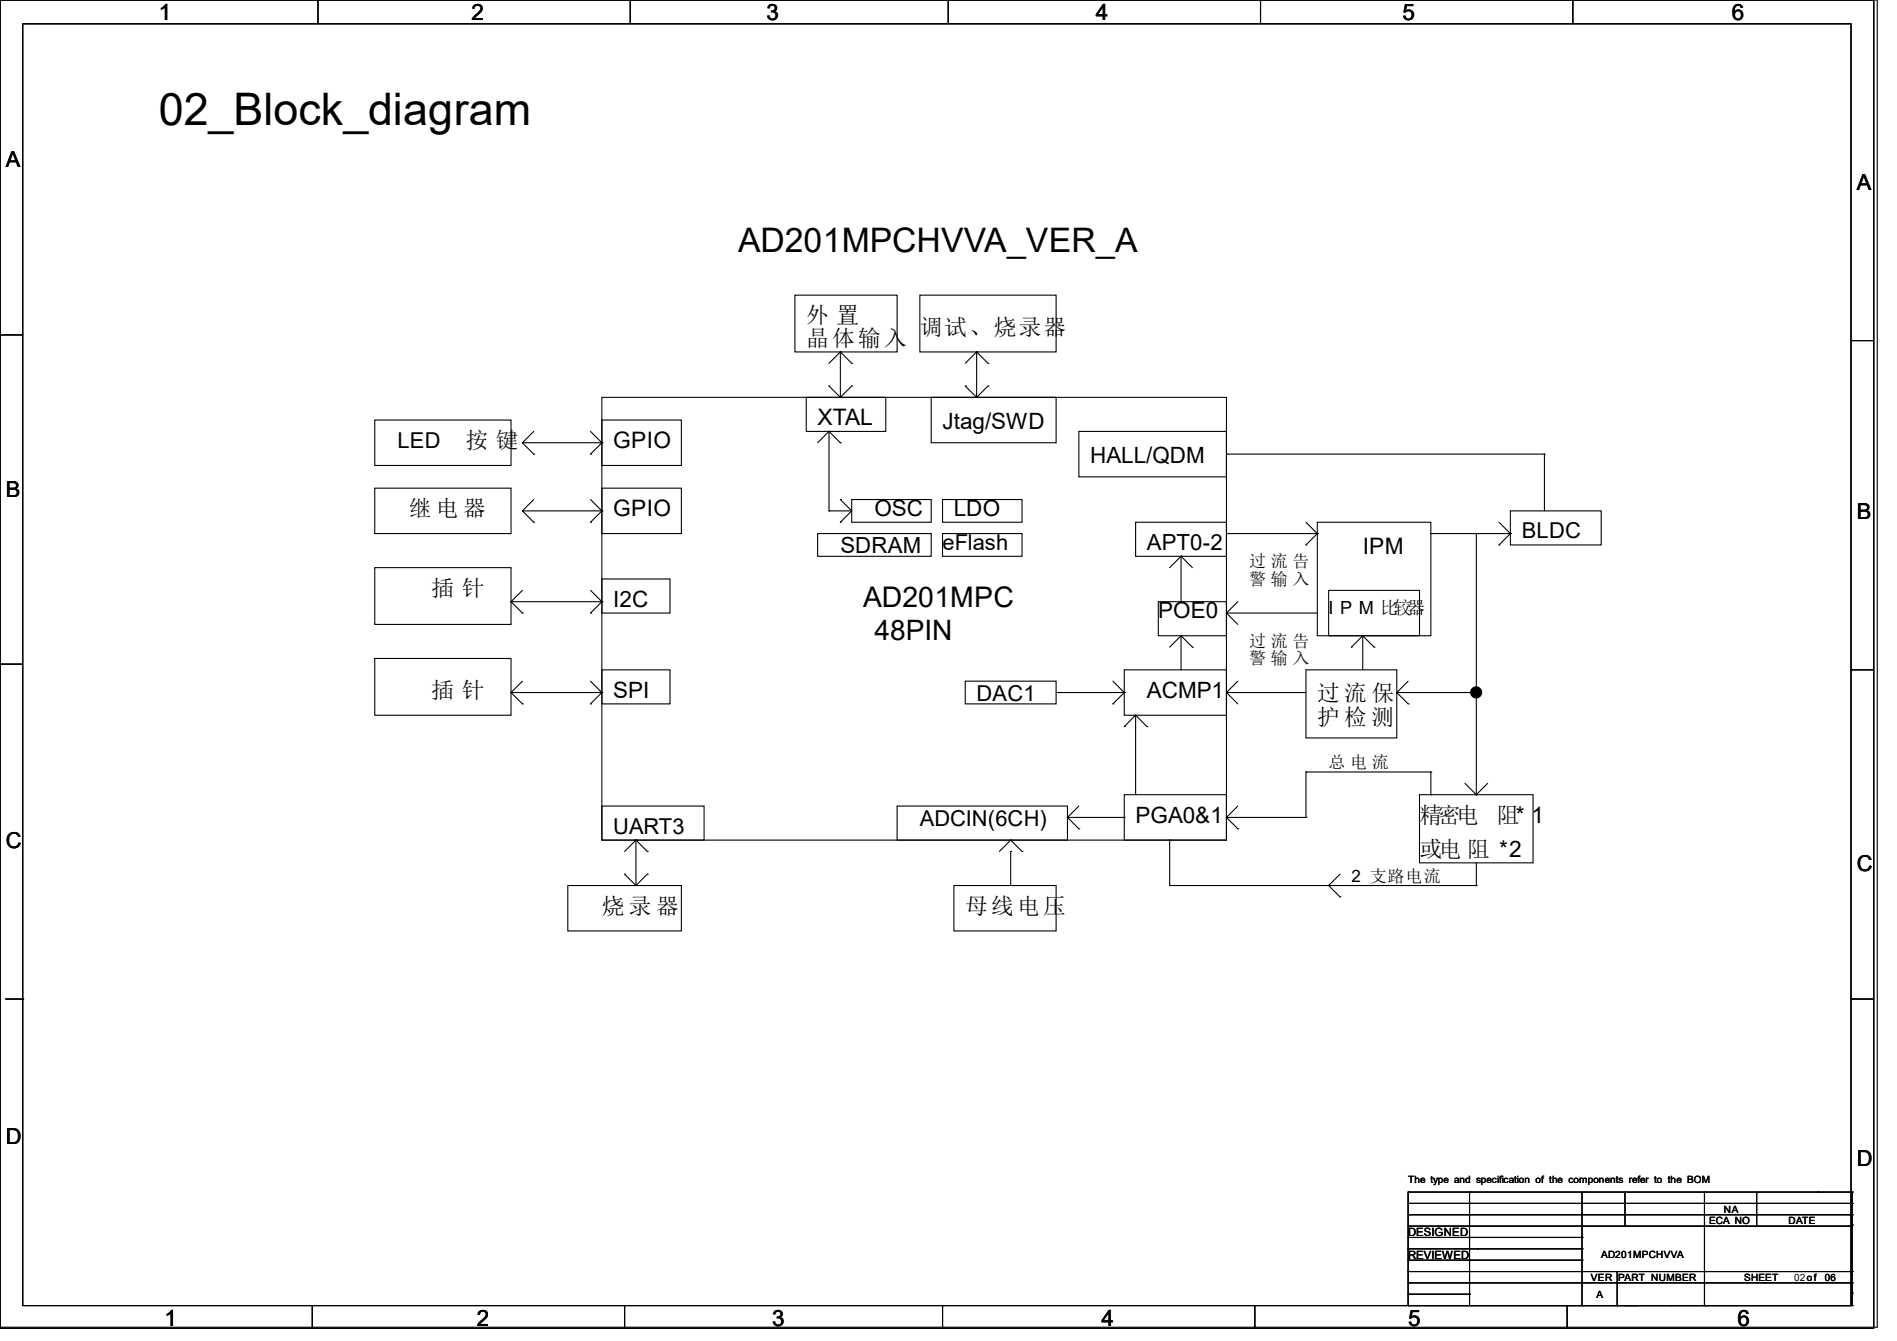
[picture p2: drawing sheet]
<svg xmlns="http://www.w3.org/2000/svg" width="297mm" height="210mm" viewBox="0 0 297 210" stroke-linecap="round" stroke-linejoin="round" font-family="sans-serif">
<g fill="none" stroke="#000" stroke-width=".17">
<path d="M0 0h293.4v208h-293.4zM0 0h293.9v207.9h-293.9zM3.6 3.7h286.2v200.8h-286.2zM49.8 0h.1M49.8 0v3.6M98.7 0h.1M98.7 0v3.6M148.5 0h.1M148.5 0v3.6M197.4 0h.1M197.4 0v3.6M246.3 0h.1"/>
<path d="M246.3 0v3.6M0 52.5h.1M0 52.5h3.6M124.5 46.2h16v8.9h-16zM131.6 55.1h.1M131.6 55.1l-1.8 1.8M131.6 55.1l1.7 1.8M131.6 55.1v7.1M133.3 56.9h.1M144 46.2h21.4v8.9h-21.4zM152.9 55.1h.1M152.9 55.1l-1.8 1.8"/>
<path d="M152.9 55.1l1.8 1.8M152.9 55.1v7.1M154.7 56.9h.1M289.8 53.3h.1M289.8 53.3h3.6M58.7 76.5h21.3v7.1h-21.3zM58.7 65.8h21.3v7.1h-21.3zM81.8 69.3h.1M81.8 69.3h12.4M81.8 69.3l1.8 1.8M83.6 71.1h.1M83.6 78.2l-1.8 1.8"/>
<path d="M83.6 67.6l-1.8 1.7M92.5 71.1h.1M92.5 78.2l1.7 1.8M92.5 67.6l1.7 1.7M94.2 62.2h97.8v69.4h-97.8zM94.2 76.5h12.5v7.1h-12.5zM94.2 65.8h12.5v7.1h-12.5zM94.2 69.3h.1M94.2 69.3l-1.7 1.8M126.2 62.2h12.5v5.4h-12.5zM129.8 60.5h.1M129.8 67.6h.1"/>
<path d="M129.8 60.5l1.8 1.7M129.8 67.6v12.4M129.8 67.6l1.8 1.7M129.8 67.6l-1.8 1.7M131.6 69.3h.1M131.6 78.2h.1M131.6 78.2l1.7 1.8M133.3 78.2h12.5v3.6h-12.5zM133.3 60.5h.1M133.3 60.5l-1.7 1.7M145.8 62.2h19.6v7.1h-19.6zM147.6 78.2h12.4v3.6h-12.4z"/>
<path d="M151.1 60.5h.1M151.1 60.5l1.8 1.7M154.7 60.5h.1M154.7 60.5l-1.8 1.7M168.9 67.6h23.1v7.1h-23.1zM192 71.1h.1M192 71.1h49.8M241.8 71.1h.1M241.8 71.1v8.9M58.7 88.9h21.3v8.9h-21.3zM80 94.2h.1M80 94.2h14.2"/>
<path d="M80 94.2l1.8 1.8M81.8 96h.1M81.8 80h.1M81.8 92.5l-1.8 1.7M81.8 80h12.4M81.8 80l1.8 1.8M83.6 81.8h.1M92.5 96h.1M92.5 81.8h.1M92.5 92.5l1.7 1.7M94.2 90.7h10.7v5.3h-10.7zM94.2 94.2h.1"/>
<path d="M94.2 80h.1M94.2 94.2l-1.7 1.8M94.2 80l-1.7 1.8M128 83.6h17.8v3.5h-17.8zM129.8 80h.1M129.8 80h3.5M131.6 81.8h.1M133.3 80l-1.7 1.8M147.6 83.6h12.4v3.5h-12.4zM177.8 81.8h14.2v5.3h-14.2zM181.4 94.2h10.6v5.4h-10.6zM184.9 99.6h.1"/>
<path d="M184.9 87.1h.1M184.9 99.6l-1.8 1.7M184.9 99.6l1.8 1.7M184.9 87.1v7.1M184.9 99.6v5.3M184.9 87.1l-1.8 1.8M184.9 87.1l1.8 1.8M192 96h.1M192 83.6h14.2M192 96h14.2M192 96l1.8 1.8M193.8 94.2l-1.8 1.8"/>
<path d="M204.5 85.3h.1M204.5 81.8l1.7 1.8M206.2 81.8h17.8v17.8h-17.8zM206.2 83.6h.1M206.2 83.6l-1.7 1.7M208 92.5h14.2v7.1h-14.2zM213.4 99.6h.1M213.4 99.6v5.3M213.4 99.6l-1.8 1.7M213.4 99.6l1.7 1.7M224 83.6h12.5M231.1 83.6v40.9"/>
<path d="M234.7 85.3h.1M234.7 81.8l1.8 1.8M236.5 80h14.2v5.3h-14.2zM236.5 83.6h.1M236.5 83.6l-1.8 1.7M0 104h.1M0 104h3.6M58.7 103.1h21.3v8.9h-21.3zM80 108.5h.1M80 108.5h14.2M80 108.5l1.8 1.7M81.8 110.2h.1"/>
<path d="M81.8 106.7l-1.8 1.8M92.5 110.2h.1M92.5 106.7l1.7 1.8M94.2 104.9h10.7v5.3h-10.7zM94.2 108.5h.1M94.2 108.5l-1.7 1.7M151.1 106.7h14.3v3.5h-14.3zM165.4 108.5h10.6M174.2 110.2h.1M174.2 106.7l1.8 1.8M176 104.9h16v7.1h-16zM176 108.5h.1"/>
<path d="M176 113.8h.1M176 108.5l-1.8 1.7M177.8 112h.1M177.8 112l-1.8 1.8M177.8 112v12.5M177.8 112l1.8 1.8M179.6 113.8h.1M186.7 101.3h.1M192 108.5h.1M192 108.5h12.5M192 108.5l1.8 1.7M193.8 106.7l-1.8 1.8"/>
<path d="M204.5 104.9h14.2v10.7h-14.2zM211.6 101.3h.1M215.1 101.3h.1M218.7 108.5h.1M218.7 108.5h12.4M218.7 108.5l1.8 1.7M220.5 110.2h.1M220.5 106.7l-1.8 1.8M231.1 108.5h.1M289.8 104.9h.1M289.8 104.9h3.6M88.9 138.7h17.8v7.1h-17.8z"/>
<path d="M94.2 126.2h16v5.4h-16zM97.8 136.9h.1M97.8 136.9l1.8 1.8M99.6 131.6h.1M99.6 131.6l-1.8 1.7M99.6 131.6v7.1M99.6 131.6l1.7 1.7M101.3 136.9h.1M101.3 133.3h.1M101.3 136.9l-1.7 1.8M140.5 126.2h26.6v5.4h-26.6zM149.4 138.7h16v7.1h-16z"/>
<path d="M158.2 131.6h.1M158.2 133.3h.1M158.2 131.6l-1.7 1.7M158.2 131.6l1.8 1.7M158.2 133.3v5.4M160 133.3h.1M167.1 128h.1M167.1 128h8.9M167.1 128l1.8 1.8M168.9 129.8h.1M168.9 126.2l-1.8 1.8M176 124.5h16v7.1h-16z"/>
<path d="M176 128h.1M183.1 131.6h.1M183.1 131.6v7.1h48M192 128h.1M192 128h12.5M192 128l1.8 1.8M193.8 129.8h.1M193.8 126.2l-1.8 1.8M204.5 128h.1M204.5 120.9h.1M204.5 120.9v7.1M204.5 120.9h19.5"/>
<path d="M208 138.7h.1M208 138.7l1.8 1.8M209.8 136.9l-1.8 1.8M222.2 124.5h17.8v10.6h-17.8zM224 120.9h.1M224 124.5h.1M224 120.9v3.6M229.4 122.7l1.7 1.8M231.1 124.5h.1M231.1 138.7h.1M231.1 135.1v3.6M232.9 122.7l-1.8 1.8"/>
<path d="M.9 156.5h2.7M3.6 156.5h.1M209.8 140.5h.1M289.8 156.5h.1M289.8 156.5h3.6M220.5 188.5h69.5v3.5h-69.5zM220.5 193.8h.1M220.5 195.6h.1M220.5 197.4h.1M220.5 199.1h.1M220.5 186.7h.1M220.5 190.2h69.5"/>
<path d="M220.5 186.7v1.8M220.5 192v12.5M220.5 195.6h27.2M220.5 197.4h27.2M220.5 199.1h69.5M220.5 193.8h27.2M220.6 186.7h69.4M230.1 188.5h.1M230.1 197.4h.1M230.1 199.1h.1M230.1 186.7h.1M230.1 186.7v17.8"/>
<path d="M231.3 195.6h.1M247.7 195.6h.1M247.7 197.4h.1M247.7 193.8h.1M247.7 186.7v17.8M253.2 199.1v5.4M254.4 192h.1M254.4 186.7v5.3M266.9 199.1h.1M266.9 186.7v17.8M275 192h.1M275 186.7v5.3"/>
<path d="M284.6 186.7h.1M290 190.2h.1M290 188.5h.1M290 191.9h.1M290 199.1h.1M290 186.7h.1M290 186.7v1.8M290 191.9v12.6M48.9 204.5h.1M48.9 204.5v3.5M97.8 204.5h.1M97.8 204.5v3.5"/>
<path d="M147.6 204.5h.1M147.6 204.5v3.5M196.5 204.5h.1M196.5 204.5v3.5M220.5 200.9h.1M220.5 202.7h.1M220.5 204.5h.1M220.5 200.9h69.5M220.5 202.7h9.6M220.6 204.5h69.4M230.1 200.9h.1M230.1 202.7h.1"/>
<path d="M230.1 204.5h.1M245.4 204.5h.1M245.4 204.5v3.5M247.7 204.5h.1M253.2 204.5h.1M254.4 204.5h.1M256.2 204.5h.1M261.5 204.5h.1M266.9 204.5h.1M290 200.9h.1M290 204.5h.1M290 202.5h.1"/>
</g>
<circle cx="231.1" cy="108.4" r=".87" fill="#000" stroke="#000" stroke-width=".17"/>
<text font-size="7" x="24.9" y="19.6">02_Block_diagram</text>
<text font-size="5.3" x="115.6" y="39.4">AD201MPCHVVA_VER_A</text>
<g font-size="4.4">
<text x="135.1" y="95">AD201MPC</text>
<text x="136.9" y="100.3">48PIN</text>
</g>
<g font-size="3.6">
<text x="126.2" y="50.6">外 置</text>
<text x="144" y="52.4">调试、烧录器</text>
<text x="126.2" y="54.2">晶体输入</text>
<text x="72.9" y="70.2">按 键</text>
<text x="96" y="70.2">GPIO</text>
<text x="128" y="66.6">XTAL</text>
<text x="64" y="80.9">继 电 器</text>
<text x="96" y="80.9">GPIO</text>
<text x="213.4" y="86.7">IPM</text>
<text x="67.6" y="93.3">插 针</text>
<text x="67.6" y="109.3">插 针</text>
<text x="206.2" y="109.9">过 流 保</text>
<text x="206.2" y="113.5">护 检 测</text>
<text x="222.2" y="128.9">精密电</text>
<text x="234.3" y="128.9">阻* 1</text>
<text x="222.2" y="134.2">或电 阻 *2</text>
<text x="94.2" y="143.1">烧 录 器</text>
<text x="151.1" y="143.1">母线电压</text>
</g>
<g font-size="3.5">
<text x="24.9" y="3.1">1</text>
<text x="73.8" y="3.1">2</text>
<text x="120" y="3.1">3</text>
<text x="171.6" y="3.1">4</text>
<text x="219.6" y="3.1">5</text>
<text x="271.2" y="3.1">6</text>
<text x="147.6" y="67.1">Jtag/SWD</text>
<text x="170.7" y="72.5">HALL/QDM</text>
<text x="136.9" y="80.8">OSC</text>
<text x="149.4" y="80.8">LDO</text>
<text x="131.6" y="86.7">SDRAM</text>
<text x="179.6" y="86.1">APT0-2</text>
<text x="96" y="95">I2C</text>
<text x="181.4" y="96.8">POE0</text>
<text x="96" y="109.3">SPI</text>
<text x="179.6" y="109.3">ACMP1</text>
<text x="177.8" y="128.8">PGA0&amp;1</text>
<text x="25.8" y="207.6">1</text>
<text x="74.7" y="207.6">2</text>
<text x="120.9" y="207.6">3</text>
<text x="172.5" y="207.6">4</text>
<text x="220.5" y="207.6">5</text>
<text x="272" y="207.6">6</text>
</g>
<g font-size="3.4">
<text x=".9" y="26.2">A</text>
<text x="290.7" y="29.8">A</text>
<text x="62.2" y="70.1">LED</text>
<text x=".9" y="77.8">B</text>
<text x="290.7" y="81.3">B</text>
<text x="147.6" y="86.1">eFlash</text>
<text x="238.3" y="84.3">BLDC</text>
<text x="152.9" y="109.8">DAC1</text>
<text x="96" y="130.6">UART3</text>
<text x="144" y="129.3">ADCIN(6CH)</text>
<text x=".9" y="132.9">C</text>
<text x="290.7" y="136.4">C</text>
<text x=".9" y="179.1">D</text>
<text x="290.7" y="182.7">D</text>
</g>
<text font-size="2.8" x="208" y="96.2">I P M 比较器</text>
<g font-size="2.7">
<text x="195.6" y="88.8">过 流 告</text>
<text x="195.6" y="91.6">警 输 入</text>
<text x="195.6" y="101.3">过 流 告</text>
<text x="195.6" y="104">警 输 入</text>
<text x="208" y="120.3">总 电 流</text>
<text x="211.6" y="138.1">2 支路电流</text>
</g>
<g font-size="1.8">
<text x="220.5" y="193.6">DESIGNED</text>
<text x="220.5" y="197.2">REVIEWED</text>
</g>
<g font-size="1.6">
<text x="220.5" y="185.3">The type and specification of the components refer to the BOM</text>
<text x="267.6" y="191.7">ECA NO</text>
<text x="269.9" y="189.9">NA</text>
<text x="280" y="191.7">DATE</text>
<text x="250.7" y="197">AD201MPCHVVA</text>
<text x="249.1" y="200.6">VER</text>
<text x="250" y="203.2">A</text>
<text x="253.4" y="200.6">PART_NUMBER</text>
<text x="273.1" y="200.6">SHEET</text>
<text x="280.9" y="200.6">02o f</text>
<text x="282.9" y="200.6">o f</text>
<text x="285.7" y="200.6">06</text>
</g>
</svg>
